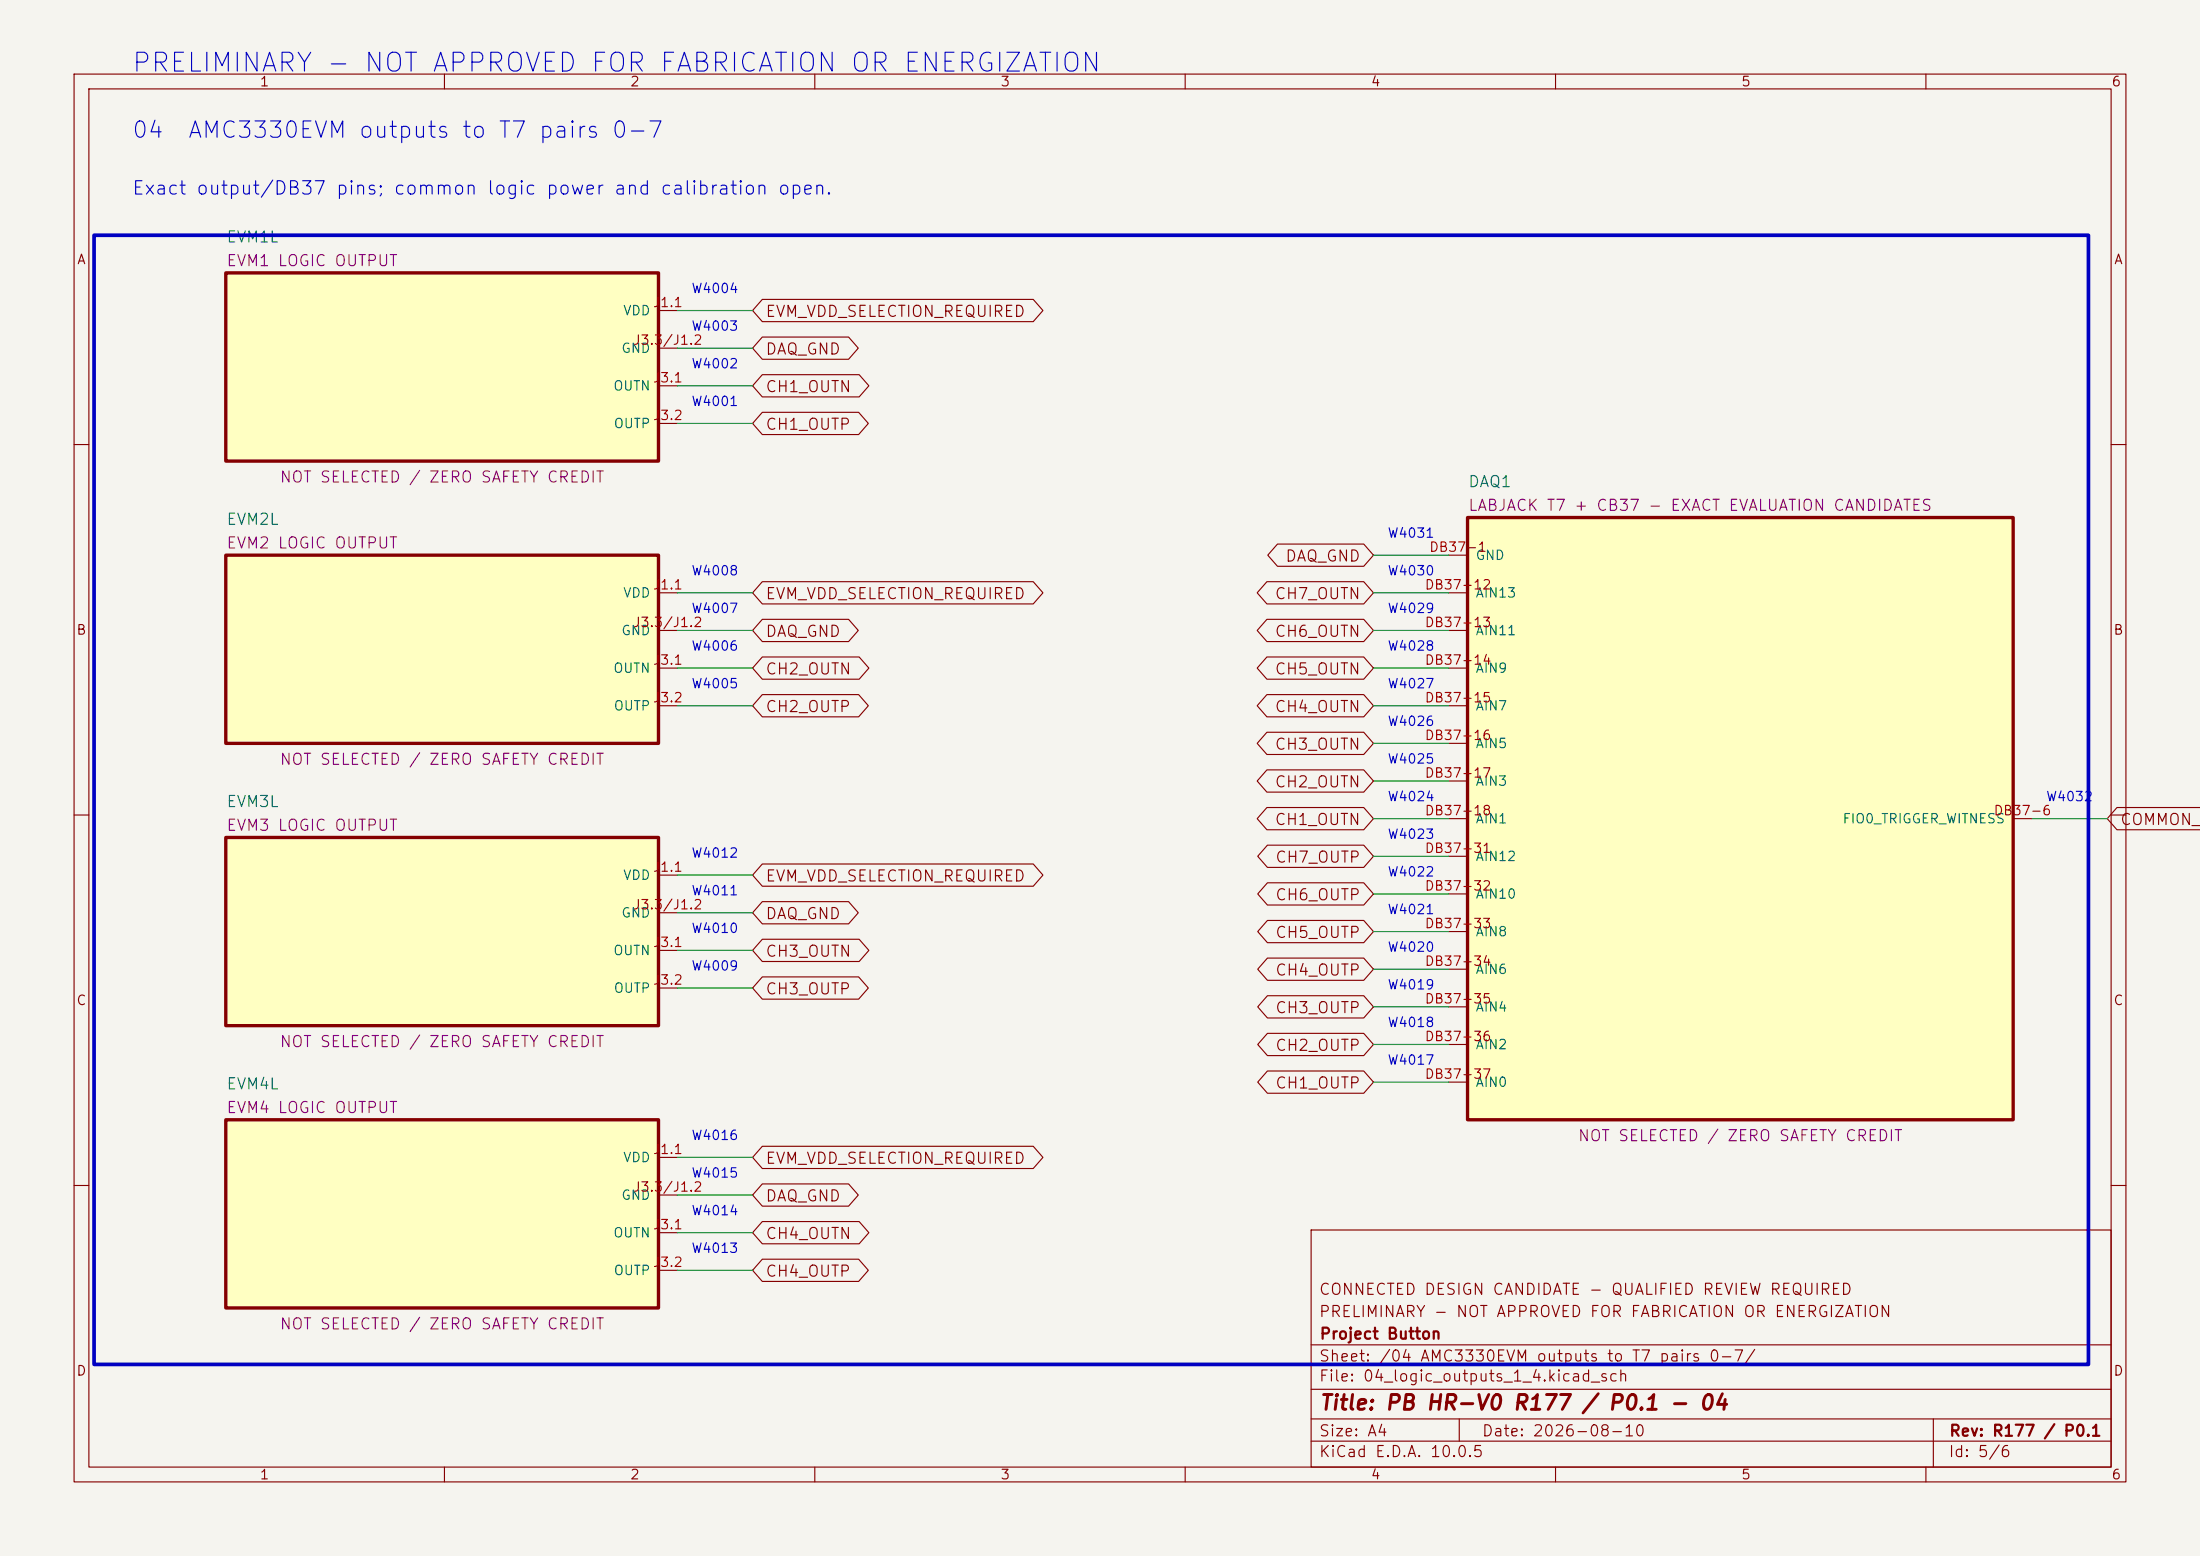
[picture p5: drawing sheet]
(kicad_sch
 (version 20250114) (generator "eeschema") (generator_version "10.0") (paper "A4")
 (title_block (title "PB HR-V0 R177 / P0.1 - 04") (date "2026-08-10") (rev "R177 / P0.1")
  (company "Project Button") (comment 1 "PRELIMINARY - NOT APPROVED FOR FABRICATION OR ENERGIZATION") (comment 2 "CONNECTED DESIGN CANDIDATE - QUALIFIED REVIEW REQUIRED"))
 (lib_symbols (symbol "PBV3:EVM1L"
   (pin_names (offset 1.016)) (exclude_from_sim no) (in_bom yes) (on_board yes)
   (property "Reference" "EVM1L" (at -29.21 -16.70 0) (effects (font (size 1.50 1.50)) (justify left bottom)))
   (property "Value" "EVM1 LOGIC OUTPUT" (at 0.00 0.00 0) (effects (font (size 1.50 1.50)) (hide yes)))
   (property "Footprint" "" (at 0.00 0.00 0) (effects (font (size 1.50 1.50)) (hide yes)))
   (property "Datasheet" "TI SBAU330C / LabJack T7 DB37" (at 0.00 0.00 0) (effects (font (size 1.50 1.50)) (hide yes)))
   (property "Description" "Candidate drives AIN0-AIN1 at DB37-37/18." (at 0.00 0.00 0) (effects (font (size 1.50 1.50)) (hide yes)))
   (property "Status" "NOT SELECTED / ZERO SAFETY CREDIT" (at 0.00 15.70 0) (effects (font (size 1.50 1.50)) (justify bottom)))
   (property "Evidence" "Exact output pins; power source still held." (at 0.00 0.00 0) (effects (font (size 1.50 1.50)) (hide yes)))
   (property "Display" "EVM1 LOGIC OUTPUT" (at -29.21 -13.50 0) (effects (font (size 1.50 1.50)) (justify left bottom)))
   (symbol "EVM1L_0_1"
    (rectangle (start -29.21 -12.70) (end 29.21 12.70) (stroke (width 0.45) (type solid)) (fill (type background))))
   (symbol "EVM1L_1_1" (pin passive line (at 31.75 -7.62 180) (length 2.54) (name "OUTP" (effects (font (size 1.27 1.27)))) (number "J3.2" (effects (font (size 1.27 1.27))))) (pin passive line (at 31.75 -2.54 180) (length 2.54) (name "OUTN" (effects (font (size 1.27 1.27)))) (number "J3.1" (effects (font (size 1.27 1.27))))) (pin passive line (at 31.75 2.54 180) (length 2.54) (name "GND" (effects (font (size 1.27 1.27)))) (number "J3.3/J1.2" (effects (font (size 1.27 1.27))))) (pin passive line (at 31.75 7.62 180) (length 2.54) (name "VDD" (effects (font (size 1.27 1.27)))) (number "J1.1" (effects (font (size 1.27 1.27))))))
   (embedded_fonts no))
(symbol "PBV3:EVM2L"
   (pin_names (offset 1.016)) (exclude_from_sim no) (in_bom yes) (on_board yes)
   (property "Reference" "EVM2L" (at -29.21 -16.70 0) (effects (font (size 1.50 1.50)) (justify left bottom)))
   (property "Value" "EVM2 LOGIC OUTPUT" (at 0.00 0.00 0) (effects (font (size 1.50 1.50)) (hide yes)))
   (property "Footprint" "" (at 0.00 0.00 0) (effects (font (size 1.50 1.50)) (hide yes)))
   (property "Datasheet" "TI SBAU330C / LabJack T7 DB37" (at 0.00 0.00 0) (effects (font (size 1.50 1.50)) (hide yes)))
   (property "Description" "Candidate drives AIN2-AIN3 at DB37-36/17." (at 0.00 0.00 0) (effects (font (size 1.50 1.50)) (hide yes)))
   (property "Status" "NOT SELECTED / ZERO SAFETY CREDIT" (at 0.00 15.70 0) (effects (font (size 1.50 1.50)) (justify bottom)))
   (property "Evidence" "Exact output pins; power source still held." (at 0.00 0.00 0) (effects (font (size 1.50 1.50)) (hide yes)))
   (property "Display" "EVM2 LOGIC OUTPUT" (at -29.21 -13.50 0) (effects (font (size 1.50 1.50)) (justify left bottom)))
   (symbol "EVM2L_0_1"
    (rectangle (start -29.21 -12.70) (end 29.21 12.70) (stroke (width 0.45) (type solid)) (fill (type background))))
   (symbol "EVM2L_1_1" (pin passive line (at 31.75 -7.62 180) (length 2.54) (name "OUTP" (effects (font (size 1.27 1.27)))) (number "J3.2" (effects (font (size 1.27 1.27))))) (pin passive line (at 31.75 -2.54 180) (length 2.54) (name "OUTN" (effects (font (size 1.27 1.27)))) (number "J3.1" (effects (font (size 1.27 1.27))))) (pin passive line (at 31.75 2.54 180) (length 2.54) (name "GND" (effects (font (size 1.27 1.27)))) (number "J3.3/J1.2" (effects (font (size 1.27 1.27))))) (pin passive line (at 31.75 7.62 180) (length 2.54) (name "VDD" (effects (font (size 1.27 1.27)))) (number "J1.1" (effects (font (size 1.27 1.27))))))
   (embedded_fonts no))
(symbol "PBV3:EVM3L"
   (pin_names (offset 1.016)) (exclude_from_sim no) (in_bom yes) (on_board yes)
   (property "Reference" "EVM3L" (at -29.21 -16.70 0) (effects (font (size 1.50 1.50)) (justify left bottom)))
   (property "Value" "EVM3 LOGIC OUTPUT" (at 0.00 0.00 0) (effects (font (size 1.50 1.50)) (hide yes)))
   (property "Footprint" "" (at 0.00 0.00 0) (effects (font (size 1.50 1.50)) (hide yes)))
   (property "Datasheet" "TI SBAU330C / LabJack T7 DB37" (at 0.00 0.00 0) (effects (font (size 1.50 1.50)) (hide yes)))
   (property "Description" "Candidate drives AIN4-AIN5 at DB37-35/16." (at 0.00 0.00 0) (effects (font (size 1.50 1.50)) (hide yes)))
   (property "Status" "NOT SELECTED / ZERO SAFETY CREDIT" (at 0.00 15.70 0) (effects (font (size 1.50 1.50)) (justify bottom)))
   (property "Evidence" "Exact output pins; power source still held." (at 0.00 0.00 0) (effects (font (size 1.50 1.50)) (hide yes)))
   (property "Display" "EVM3 LOGIC OUTPUT" (at -29.21 -13.50 0) (effects (font (size 1.50 1.50)) (justify left bottom)))
   (symbol "EVM3L_0_1"
    (rectangle (start -29.21 -12.70) (end 29.21 12.70) (stroke (width 0.45) (type solid)) (fill (type background))))
   (symbol "EVM3L_1_1" (pin passive line (at 31.75 -7.62 180) (length 2.54) (name "OUTP" (effects (font (size 1.27 1.27)))) (number "J3.2" (effects (font (size 1.27 1.27))))) (pin passive line (at 31.75 -2.54 180) (length 2.54) (name "OUTN" (effects (font (size 1.27 1.27)))) (number "J3.1" (effects (font (size 1.27 1.27))))) (pin passive line (at 31.75 2.54 180) (length 2.54) (name "GND" (effects (font (size 1.27 1.27)))) (number "J3.3/J1.2" (effects (font (size 1.27 1.27))))) (pin passive line (at 31.75 7.62 180) (length 2.54) (name "VDD" (effects (font (size 1.27 1.27)))) (number "J1.1" (effects (font (size 1.27 1.27))))))
   (embedded_fonts no))
(symbol "PBV3:EVM4L"
   (pin_names (offset 1.016)) (exclude_from_sim no) (in_bom yes) (on_board yes)
   (property "Reference" "EVM4L" (at -29.21 -16.70 0) (effects (font (size 1.50 1.50)) (justify left bottom)))
   (property "Value" "EVM4 LOGIC OUTPUT" (at 0.00 0.00 0) (effects (font (size 1.50 1.50)) (hide yes)))
   (property "Footprint" "" (at 0.00 0.00 0) (effects (font (size 1.50 1.50)) (hide yes)))
   (property "Datasheet" "TI SBAU330C / LabJack T7 DB37" (at 0.00 0.00 0) (effects (font (size 1.50 1.50)) (hide yes)))
   (property "Description" "Candidate drives AIN6-AIN7 at DB37-34/15." (at 0.00 0.00 0) (effects (font (size 1.50 1.50)) (hide yes)))
   (property "Status" "NOT SELECTED / ZERO SAFETY CREDIT" (at 0.00 15.70 0) (effects (font (size 1.50 1.50)) (justify bottom)))
   (property "Evidence" "Exact output pins; power source still held." (at 0.00 0.00 0) (effects (font (size 1.50 1.50)) (hide yes)))
   (property "Display" "EVM4 LOGIC OUTPUT" (at -29.21 -13.50 0) (effects (font (size 1.50 1.50)) (justify left bottom)))
   (symbol "EVM4L_0_1"
    (rectangle (start -29.21 -12.70) (end 29.21 12.70) (stroke (width 0.45) (type solid)) (fill (type background))))
   (symbol "EVM4L_1_1" (pin passive line (at 31.75 -7.62 180) (length 2.54) (name "OUTP" (effects (font (size 1.27 1.27)))) (number "J3.2" (effects (font (size 1.27 1.27))))) (pin passive line (at 31.75 -2.54 180) (length 2.54) (name "OUTN" (effects (font (size 1.27 1.27)))) (number "J3.1" (effects (font (size 1.27 1.27))))) (pin passive line (at 31.75 2.54 180) (length 2.54) (name "GND" (effects (font (size 1.27 1.27)))) (number "J3.3/J1.2" (effects (font (size 1.27 1.27))))) (pin passive line (at 31.75 7.62 180) (length 2.54) (name "VDD" (effects (font (size 1.27 1.27)))) (number "J1.1" (effects (font (size 1.27 1.27))))))
   (embedded_fonts no))
(symbol "PBV3:DAQ1"
   (pin_names (offset 1.016)) (exclude_from_sim no) (in_bom yes) (on_board yes)
   (property "Reference" "DAQ1" (at -36.83 -44.64 0) (effects (font (size 1.50 1.50)) (justify left bottom)))
   (property "Value" "LABJACK T7 + CB37 - EXACT EVALUATION CANDIDATES" (at 0.00 0.00 0) (effects (font (size 1.50 1.50)) (hide yes)))
   (property "Footprint" "" (at 0.00 0.00 0) (effects (font (size 1.50 1.50)) (hide yes)))
   (property "Datasheet" "LabJack live T-Series datasheet accessed 2026-08-10" (at 0.00 0.00 0) (effects (font (size 1.50 1.50)) (hide yes)))
   (property "Description" "Seven adjacent differential pairs; eight-address scan includes FIO_STATE. Sequential, not simultaneous." (at 0.00 0.00 0) (effects (font (size 1.50 1.50)) (hide yes)))
   (property "Status" "NOT SELECTED / ZERO SAFETY CREDIT" (at 0.00 43.64 0) (effects (font (size 1.50 1.50)) (justify bottom)))
   (property "Evidence" "AIN0-AIN3 duplicate terminals may not be used simultaneously." (at 0.00 0.00 0) (effects (font (size 1.50 1.50)) (hide yes)))
   (property "Display" "LABJACK T7 + CB37 - EXACT EVALUATION CANDIDATES" (at -36.83 -41.44 0) (effects (font (size 1.50 1.50)) (justify left bottom)))
   (symbol "DAQ1_0_1"
    (rectangle (start -36.83 -40.64) (end 36.83 40.64) (stroke (width 0.45) (type solid)) (fill (type background))))
   (symbol "DAQ1_1_1" (pin passive line (at -39.37 -35.56 0) (length 2.54) (name "AIN0" (effects (font (size 1.27 1.27)))) (number "DB37-37" (effects (font (size 1.27 1.27))))) (pin passive line (at -39.37 -30.48 0) (length 2.54) (name "AIN2" (effects (font (size 1.27 1.27)))) (number "DB37-36" (effects (font (size 1.27 1.27))))) (pin passive line (at -39.37 -25.40 0) (length 2.54) (name "AIN4" (effects (font (size 1.27 1.27)))) (number "DB37-35" (effects (font (size 1.27 1.27))))) (pin passive line (at -39.37 -20.32 0) (length 2.54) (name "AIN6" (effects (font (size 1.27 1.27)))) (number "DB37-34" (effects (font (size 1.27 1.27))))) (pin passive line (at -39.37 -15.24 0) (length 2.54) (name "AIN8" (effects (font (size 1.27 1.27)))) (number "DB37-33" (effects (font (size 1.27 1.27))))) (pin passive line (at -39.37 -10.16 0) (length 2.54) (name "AIN10" (effects (font (size 1.27 1.27)))) (number "DB37-32" (effects (font (size 1.27 1.27))))) (pin passive line (at -39.37 -5.08 0) (length 2.54) (name "AIN12" (effects (font (size 1.27 1.27)))) (number "DB37-31" (effects (font (size 1.27 1.27))))) (pin passive line (at -39.37 0.00 0) (length 2.54) (name "AIN1" (effects (font (size 1.27 1.27)))) (number "DB37-18" (effects (font (size 1.27 1.27))))) (pin passive line (at -39.37 5.08 0) (length 2.54) (name "AIN3" (effects (font (size 1.27 1.27)))) (number "DB37-17" (effects (font (size 1.27 1.27))))) (pin passive line (at -39.37 10.16 0) (length 2.54) (name "AIN5" (effects (font (size 1.27 1.27)))) (number "DB37-16" (effects (font (size 1.27 1.27))))) (pin passive line (at -39.37 15.24 0) (length 2.54) (name "AIN7" (effects (font (size 1.27 1.27)))) (number "DB37-15" (effects (font (size 1.27 1.27))))) (pin passive line (at -39.37 20.32 0) (length 2.54) (name "AIN9" (effects (font (size 1.27 1.27)))) (number "DB37-14" (effects (font (size 1.27 1.27))))) (pin passive line (at -39.37 25.40 0) (length 2.54) (name "AIN11" (effects (font (size 1.27 1.27)))) (number "DB37-13" (effects (font (size 1.27 1.27))))) (pin passive line (at -39.37 30.48 0) (length 2.54) (name "AIN13" (effects (font (size 1.27 1.27)))) (number "DB37-12" (effects (font (size 1.27 1.27))))) (pin passive line (at -39.37 35.56 0) (length 2.54) (name "GND" (effects (font (size 1.27 1.27)))) (number "DB37-1" (effects (font (size 1.27 1.27))))) (pin passive line (at 39.37 0.00 180) (length 2.54) (name "FIO0 TRIGGER WITNESS" (effects (font (size 1.27 1.27)))) (number "DB37-6" (effects (font (size 1.27 1.27))))))
   (embedded_fonts no)))
 (text "PRELIMINARY - NOT APPROVED FOR FABRICATION OR ENERGIZATION" (exclude_from_sim no) (at 17.78 10.16 0) (effects (font (size 2.54 2.54)) (justify left bottom))) (text "04  AMC3330EVM outputs to T7 pairs 0-7" (exclude_from_sim no) (at 17.78 19.05 0) (effects (font (size 2.20 2.20)) (justify left bottom))) (text "Exact output/DB37 pins; common logic power and calibration open." (exclude_from_sim no) (at 17.78 26.67 0) (effects (font (size 1.80 1.80)) (justify left bottom))) (rectangle (start 12.70 31.75) (end 281.94 184.15) (stroke (width 0.50) (type solid)) (fill (type none))) (wire (pts (xy 91.44 57.15) (xy 101.60 57.15)) (stroke (width 0) (type default)))
(global_label "CH1_OUTP" (shape bidirectional) (at 101.60 57.15 0) (fields_autoplaced yes) (effects (font (size 1.50 1.50)) (justify left))
    (property "Intersheetrefs" "${INTERSHEET_REFS}" (at 101.60 59.69 0) (effects (font (size 1.27 1.27)) (hide yes))))
(text "W4001" (exclude_from_sim no) (at 96.52 55.15 0) (effects (font (size 1.27 1.27)) (justify bottom)))
(wire (pts (xy 91.44 52.07) (xy 101.60 52.07)) (stroke (width 0) (type default)))
(global_label "CH1_OUTN" (shape bidirectional) (at 101.60 52.07 0) (fields_autoplaced yes) (effects (font (size 1.50 1.50)) (justify left))
    (property "Intersheetrefs" "${INTERSHEET_REFS}" (at 101.60 54.61 0) (effects (font (size 1.27 1.27)) (hide yes))))
(text "W4002" (exclude_from_sim no) (at 96.52 50.07 0) (effects (font (size 1.27 1.27)) (justify bottom)))
(wire (pts (xy 91.44 46.99) (xy 101.60 46.99)) (stroke (width 0) (type default)))
(global_label "DAQ_GND" (shape bidirectional) (at 101.60 46.99 0) (fields_autoplaced yes) (effects (font (size 1.50 1.50)) (justify left))
    (property "Intersheetrefs" "${INTERSHEET_REFS}" (at 101.60 49.53 0) (effects (font (size 1.27 1.27)) (hide yes))))
(text "W4003" (exclude_from_sim no) (at 96.52 44.99 0) (effects (font (size 1.27 1.27)) (justify bottom)))
(wire (pts (xy 91.44 41.91) (xy 101.60 41.91)) (stroke (width 0) (type default)))
(global_label "EVM_VDD_SELECTION_REQUIRED" (shape bidirectional) (at 101.60 41.91 0) (fields_autoplaced yes) (effects (font (size 1.50 1.50)) (justify left))
    (property "Intersheetrefs" "${INTERSHEET_REFS}" (at 101.60 44.45 0) (effects (font (size 1.27 1.27)) (hide yes))))
(text "W4004" (exclude_from_sim no) (at 96.52 39.91 0) (effects (font (size 1.27 1.27)) (justify bottom))) (wire (pts (xy 91.44 95.25) (xy 101.60 95.25)) (stroke (width 0) (type default)))
(global_label "CH2_OUTP" (shape bidirectional) (at 101.60 95.25 0) (fields_autoplaced yes) (effects (font (size 1.50 1.50)) (justify left))
    (property "Intersheetrefs" "${INTERSHEET_REFS}" (at 101.60 97.79 0) (effects (font (size 1.27 1.27)) (hide yes))))
(text "W4005" (exclude_from_sim no) (at 96.52 93.25 0) (effects (font (size 1.27 1.27)) (justify bottom)))
(wire (pts (xy 91.44 90.17) (xy 101.60 90.17)) (stroke (width 0) (type default)))
(global_label "CH2_OUTN" (shape bidirectional) (at 101.60 90.17 0) (fields_autoplaced yes) (effects (font (size 1.50 1.50)) (justify left))
    (property "Intersheetrefs" "${INTERSHEET_REFS}" (at 101.60 92.71 0) (effects (font (size 1.27 1.27)) (hide yes))))
(text "W4006" (exclude_from_sim no) (at 96.52 88.17 0) (effects (font (size 1.27 1.27)) (justify bottom)))
(wire (pts (xy 91.44 85.09) (xy 101.60 85.09)) (stroke (width 0) (type default)))
(global_label "DAQ_GND" (shape bidirectional) (at 101.60 85.09 0) (fields_autoplaced yes) (effects (font (size 1.50 1.50)) (justify left))
    (property "Intersheetrefs" "${INTERSHEET_REFS}" (at 101.60 87.63 0) (effects (font (size 1.27 1.27)) (hide yes))))
(text "W4007" (exclude_from_sim no) (at 96.52 83.09 0) (effects (font (size 1.27 1.27)) (justify bottom)))
(wire (pts (xy 91.44 80.01) (xy 101.60 80.01)) (stroke (width 0) (type default)))
(global_label "EVM_VDD_SELECTION_REQUIRED" (shape bidirectional) (at 101.60 80.01 0) (fields_autoplaced yes) (effects (font (size 1.50 1.50)) (justify left))
    (property "Intersheetrefs" "${INTERSHEET_REFS}" (at 101.60 82.55 0) (effects (font (size 1.27 1.27)) (hide yes))))
(text "W4008" (exclude_from_sim no) (at 96.52 78.01 0) (effects (font (size 1.27 1.27)) (justify bottom))) (wire (pts (xy 91.44 133.35) (xy 101.60 133.35)) (stroke (width 0) (type default)))
(global_label "CH3_OUTP" (shape bidirectional) (at 101.60 133.35 0) (fields_autoplaced yes) (effects (font (size 1.50 1.50)) (justify left))
    (property "Intersheetrefs" "${INTERSHEET_REFS}" (at 101.60 135.89 0) (effects (font (size 1.27 1.27)) (hide yes))))
(text "W4009" (exclude_from_sim no) (at 96.52 131.35 0) (effects (font (size 1.27 1.27)) (justify bottom)))
(wire (pts (xy 91.44 128.27) (xy 101.60 128.27)) (stroke (width 0) (type default)))
(global_label "CH3_OUTN" (shape bidirectional) (at 101.60 128.27 0) (fields_autoplaced yes) (effects (font (size 1.50 1.50)) (justify left))
    (property "Intersheetrefs" "${INTERSHEET_REFS}" (at 101.60 130.81 0) (effects (font (size 1.27 1.27)) (hide yes))))
(text "W4010" (exclude_from_sim no) (at 96.52 126.27 0) (effects (font (size 1.27 1.27)) (justify bottom)))
(wire (pts (xy 91.44 123.19) (xy 101.60 123.19)) (stroke (width 0) (type default)))
(global_label "DAQ_GND" (shape bidirectional) (at 101.60 123.19 0) (fields_autoplaced yes) (effects (font (size 1.50 1.50)) (justify left))
    (property "Intersheetrefs" "${INTERSHEET_REFS}" (at 101.60 125.73 0) (effects (font (size 1.27 1.27)) (hide yes))))
(text "W4011" (exclude_from_sim no) (at 96.52 121.19 0) (effects (font (size 1.27 1.27)) (justify bottom)))
(wire (pts (xy 91.44 118.11) (xy 101.60 118.11)) (stroke (width 0) (type default)))
(global_label "EVM_VDD_SELECTION_REQUIRED" (shape bidirectional) (at 101.60 118.11 0) (fields_autoplaced yes) (effects (font (size 1.50 1.50)) (justify left))
    (property "Intersheetrefs" "${INTERSHEET_REFS}" (at 101.60 120.65 0) (effects (font (size 1.27 1.27)) (hide yes))))
(text "W4012" (exclude_from_sim no) (at 96.52 116.11 0) (effects (font (size 1.27 1.27)) (justify bottom))) (wire (pts (xy 91.44 171.45) (xy 101.60 171.45)) (stroke (width 0) (type default)))
(global_label "CH4_OUTP" (shape bidirectional) (at 101.60 171.45 0) (fields_autoplaced yes) (effects (font (size 1.50 1.50)) (justify left))
    (property "Intersheetrefs" "${INTERSHEET_REFS}" (at 101.60 173.99 0) (effects (font (size 1.27 1.27)) (hide yes))))
(text "W4013" (exclude_from_sim no) (at 96.52 169.45 0) (effects (font (size 1.27 1.27)) (justify bottom)))
(wire (pts (xy 91.44 166.37) (xy 101.60 166.37)) (stroke (width 0) (type default)))
(global_label "CH4_OUTN" (shape bidirectional) (at 101.60 166.37 0) (fields_autoplaced yes) (effects (font (size 1.50 1.50)) (justify left))
    (property "Intersheetrefs" "${INTERSHEET_REFS}" (at 101.60 168.91 0) (effects (font (size 1.27 1.27)) (hide yes))))
(text "W4014" (exclude_from_sim no) (at 96.52 164.37 0) (effects (font (size 1.27 1.27)) (justify bottom)))
(wire (pts (xy 91.44 161.29) (xy 101.60 161.29)) (stroke (width 0) (type default)))
(global_label "DAQ_GND" (shape bidirectional) (at 101.60 161.29 0) (fields_autoplaced yes) (effects (font (size 1.50 1.50)) (justify left))
    (property "Intersheetrefs" "${INTERSHEET_REFS}" (at 101.60 163.83 0) (effects (font (size 1.27 1.27)) (hide yes))))
(text "W4015" (exclude_from_sim no) (at 96.52 159.29 0) (effects (font (size 1.27 1.27)) (justify bottom)))
(wire (pts (xy 91.44 156.21) (xy 101.60 156.21)) (stroke (width 0) (type default)))
(global_label "EVM_VDD_SELECTION_REQUIRED" (shape bidirectional) (at 101.60 156.21 0) (fields_autoplaced yes) (effects (font (size 1.50 1.50)) (justify left))
    (property "Intersheetrefs" "${INTERSHEET_REFS}" (at 101.60 158.75 0) (effects (font (size 1.27 1.27)) (hide yes))))
(text "W4016" (exclude_from_sim no) (at 96.52 154.21 0) (effects (font (size 1.27 1.27)) (justify bottom))) (wire (pts (xy 195.58 146.05) (xy 185.42 146.05)) (stroke (width 0) (type default)))
(global_label "CH1_OUTP" (shape bidirectional) (at 185.42 146.05 180) (fields_autoplaced yes) (effects (font (size 1.50 1.50)) (justify right))
    (property "Intersheetrefs" "${INTERSHEET_REFS}" (at 185.42 148.59 0) (effects (font (size 1.27 1.27)) (hide yes))))
(text "W4017" (exclude_from_sim no) (at 190.50 144.05 0) (effects (font (size 1.27 1.27)) (justify bottom)))
(wire (pts (xy 195.58 140.97) (xy 185.42 140.97)) (stroke (width 0) (type default)))
(global_label "CH2_OUTP" (shape bidirectional) (at 185.42 140.97 180) (fields_autoplaced yes) (effects (font (size 1.50 1.50)) (justify right))
    (property "Intersheetrefs" "${INTERSHEET_REFS}" (at 185.42 143.51 0) (effects (font (size 1.27 1.27)) (hide yes))))
(text "W4018" (exclude_from_sim no) (at 190.50 138.97 0) (effects (font (size 1.27 1.27)) (justify bottom)))
(wire (pts (xy 195.58 135.89) (xy 185.42 135.89)) (stroke (width 0) (type default)))
(global_label "CH3_OUTP" (shape bidirectional) (at 185.42 135.89 180) (fields_autoplaced yes) (effects (font (size 1.50 1.50)) (justify right))
    (property "Intersheetrefs" "${INTERSHEET_REFS}" (at 185.42 138.43 0) (effects (font (size 1.27 1.27)) (hide yes))))
(text "W4019" (exclude_from_sim no) (at 190.50 133.89 0) (effects (font (size 1.27 1.27)) (justify bottom)))
(wire (pts (xy 195.58 130.81) (xy 185.42 130.81)) (stroke (width 0) (type default)))
(global_label "CH4_OUTP" (shape bidirectional) (at 185.42 130.81 180) (fields_autoplaced yes) (effects (font (size 1.50 1.50)) (justify right))
    (property "Intersheetrefs" "${INTERSHEET_REFS}" (at 185.42 133.35 0) (effects (font (size 1.27 1.27)) (hide yes))))
(text "W4020" (exclude_from_sim no) (at 190.50 128.81 0) (effects (font (size 1.27 1.27)) (justify bottom)))
(wire (pts (xy 195.58 125.73) (xy 185.42 125.73)) (stroke (width 0) (type default)))
(global_label "CH5_OUTP" (shape bidirectional) (at 185.42 125.73 180) (fields_autoplaced yes) (effects (font (size 1.50 1.50)) (justify right))
    (property "Intersheetrefs" "${INTERSHEET_REFS}" (at 185.42 128.27 0) (effects (font (size 1.27 1.27)) (hide yes))))
(text "W4021" (exclude_from_sim no) (at 190.50 123.73 0) (effects (font (size 1.27 1.27)) (justify bottom)))
(wire (pts (xy 195.58 120.65) (xy 185.42 120.65)) (stroke (width 0) (type default)))
(global_label "CH6_OUTP" (shape bidirectional) (at 185.42 120.65 180) (fields_autoplaced yes) (effects (font (size 1.50 1.50)) (justify right))
    (property "Intersheetrefs" "${INTERSHEET_REFS}" (at 185.42 123.19 0) (effects (font (size 1.27 1.27)) (hide yes))))
(text "W4022" (exclude_from_sim no) (at 190.50 118.65 0) (effects (font (size 1.27 1.27)) (justify bottom)))
(wire (pts (xy 195.58 115.57) (xy 185.42 115.57)) (stroke (width 0) (type default)))
(global_label "CH7_OUTP" (shape bidirectional) (at 185.42 115.57 180) (fields_autoplaced yes) (effects (font (size 1.50 1.50)) (justify right))
    (property "Intersheetrefs" "${INTERSHEET_REFS}" (at 185.42 118.11 0) (effects (font (size 1.27 1.27)) (hide yes))))
(text "W4023" (exclude_from_sim no) (at 190.50 113.57 0) (effects (font (size 1.27 1.27)) (justify bottom)))
(wire (pts (xy 195.58 110.49) (xy 185.42 110.49)) (stroke (width 0) (type default)))
(global_label "CH1_OUTN" (shape bidirectional) (at 185.42 110.49 180) (fields_autoplaced yes) (effects (font (size 1.50 1.50)) (justify right))
    (property "Intersheetrefs" "${INTERSHEET_REFS}" (at 185.42 113.03 0) (effects (font (size 1.27 1.27)) (hide yes))))
(text "W4024" (exclude_from_sim no) (at 190.50 108.49 0) (effects (font (size 1.27 1.27)) (justify bottom)))
(wire (pts (xy 195.58 105.41) (xy 185.42 105.41)) (stroke (width 0) (type default)))
(global_label "CH2_OUTN" (shape bidirectional) (at 185.42 105.41 180) (fields_autoplaced yes) (effects (font (size 1.50 1.50)) (justify right))
    (property "Intersheetrefs" "${INTERSHEET_REFS}" (at 185.42 107.95 0) (effects (font (size 1.27 1.27)) (hide yes))))
(text "W4025" (exclude_from_sim no) (at 190.50 103.41 0) (effects (font (size 1.27 1.27)) (justify bottom)))
(wire (pts (xy 195.58 100.33) (xy 185.42 100.33)) (stroke (width 0) (type default)))
(global_label "CH3_OUTN" (shape bidirectional) (at 185.42 100.33 180) (fields_autoplaced yes) (effects (font (size 1.50 1.50)) (justify right))
    (property "Intersheetrefs" "${INTERSHEET_REFS}" (at 185.42 102.87 0) (effects (font (size 1.27 1.27)) (hide yes))))
(text "W4026" (exclude_from_sim no) (at 190.50 98.33 0) (effects (font (size 1.27 1.27)) (justify bottom)))
(wire (pts (xy 195.58 95.25) (xy 185.42 95.25)) (stroke (width 0) (type default)))
(global_label "CH4_OUTN" (shape bidirectional) (at 185.42 95.25 180) (fields_autoplaced yes) (effects (font (size 1.50 1.50)) (justify right))
    (property "Intersheetrefs" "${INTERSHEET_REFS}" (at 185.42 97.79 0) (effects (font (size 1.27 1.27)) (hide yes))))
(text "W4027" (exclude_from_sim no) (at 190.50 93.25 0) (effects (font (size 1.27 1.27)) (justify bottom)))
(wire (pts (xy 195.58 90.17) (xy 185.42 90.17)) (stroke (width 0) (type default)))
(global_label "CH5_OUTN" (shape bidirectional) (at 185.42 90.17 180) (fields_autoplaced yes) (effects (font (size 1.50 1.50)) (justify right))
    (property "Intersheetrefs" "${INTERSHEET_REFS}" (at 185.42 92.71 0) (effects (font (size 1.27 1.27)) (hide yes))))
(text "W4028" (exclude_from_sim no) (at 190.50 88.17 0) (effects (font (size 1.27 1.27)) (justify bottom)))
(wire (pts (xy 195.58 85.09) (xy 185.42 85.09)) (stroke (width 0) (type default)))
(global_label "CH6_OUTN" (shape bidirectional) (at 185.42 85.09 180) (fields_autoplaced yes) (effects (font (size 1.50 1.50)) (justify right))
    (property "Intersheetrefs" "${INTERSHEET_REFS}" (at 185.42 87.63 0) (effects (font (size 1.27 1.27)) (hide yes))))
(text "W4029" (exclude_from_sim no) (at 190.50 83.09 0) (effects (font (size 1.27 1.27)) (justify bottom)))
(wire (pts (xy 195.58 80.01) (xy 185.42 80.01)) (stroke (width 0) (type default)))
(global_label "CH7_OUTN" (shape bidirectional) (at 185.42 80.01 180) (fields_autoplaced yes) (effects (font (size 1.50 1.50)) (justify right))
    (property "Intersheetrefs" "${INTERSHEET_REFS}" (at 185.42 82.55 0) (effects (font (size 1.27 1.27)) (hide yes))))
(text "W4030" (exclude_from_sim no) (at 190.50 78.01 0) (effects (font (size 1.27 1.27)) (justify bottom)))
(wire (pts (xy 195.58 74.93) (xy 185.42 74.93)) (stroke (width 0) (type default)))
(global_label "DAQ_GND" (shape bidirectional) (at 185.42 74.93 180) (fields_autoplaced yes) (effects (font (size 1.50 1.50)) (justify right))
    (property "Intersheetrefs" "${INTERSHEET_REFS}" (at 185.42 77.47 0) (effects (font (size 1.27 1.27)) (hide yes))))
(text "W4031" (exclude_from_sim no) (at 190.50 72.93 0) (effects (font (size 1.27 1.27)) (justify bottom)))
(wire (pts (xy 274.32 110.49) (xy 284.48 110.49)) (stroke (width 0) (type default)))
(global_label "COMMON_TRIGGER_LOGIC_HELD" (shape bidirectional) (at 284.48 110.49 0) (fields_autoplaced yes) (effects (font (size 1.50 1.50)) (justify left))
    (property "Intersheetrefs" "${INTERSHEET_REFS}" (at 284.48 113.03 0) (effects (font (size 1.27 1.27)) (hide yes))))
(text "W4032" (exclude_from_sim no) (at 279.40 108.49 0) (effects (font (size 1.27 1.27)) (justify bottom)))
 (symbol
   (lib_id "PBV3:EVM1L") (at 59.69 49.53 0) (unit 1) (exclude_from_sim no) (in_bom yes) (on_board yes) (dnp no)
   (property "Reference" "EVM1L" (at 30.48 32.83 0) (effects (font (size 1.50 1.50)) (justify left bottom)))
   (property "Value" "EVM1 LOGIC OUTPUT" (at 59.69 49.53 0) (effects (font (size 1.50 1.50)) (hide yes)))
   (property "Footprint" "" (at 59.69 49.53 0) (effects (font (size 1.50 1.50)) (hide yes)))
   (property "Datasheet" "TI SBAU330C / LabJack T7 DB37" (at 59.69 49.53 0) (effects (font (size 1.50 1.50)) (hide yes)))
   (property "Description" "Candidate drives AIN0-AIN1 at DB37-37/18." (at 59.69 49.53 0) (effects (font (size 1.50 1.50)) (hide yes)))
   (property "Status" "NOT SELECTED / ZERO SAFETY CREDIT" (at 59.69 65.23 0) (effects (font (size 1.50 1.50)) (justify bottom)))
   (property "Evidence" "Exact output pins; power source still held." (at 59.69 49.53 0) (effects (font (size 1.50 1.50)) (hide yes)))
   (property "Display" "EVM1 LOGIC OUTPUT" (at 30.48 36.03 0) (effects (font (size 1.50 1.50)) (justify left bottom))) (pin "J3.2") (pin "J3.1") (pin "J3.3/J1.2") (pin "J1.1"))
(symbol
   (lib_id "PBV3:EVM2L") (at 59.69 87.63 0) (unit 1) (exclude_from_sim no) (in_bom yes) (on_board yes) (dnp no)
   (property "Reference" "EVM2L" (at 30.48 70.93 0) (effects (font (size 1.50 1.50)) (justify left bottom)))
   (property "Value" "EVM2 LOGIC OUTPUT" (at 59.69 87.63 0) (effects (font (size 1.50 1.50)) (hide yes)))
   (property "Footprint" "" (at 59.69 87.63 0) (effects (font (size 1.50 1.50)) (hide yes)))
   (property "Datasheet" "TI SBAU330C / LabJack T7 DB37" (at 59.69 87.63 0) (effects (font (size 1.50 1.50)) (hide yes)))
   (property "Description" "Candidate drives AIN2-AIN3 at DB37-36/17." (at 59.69 87.63 0) (effects (font (size 1.50 1.50)) (hide yes)))
   (property "Status" "NOT SELECTED / ZERO SAFETY CREDIT" (at 59.69 103.33 0) (effects (font (size 1.50 1.50)) (justify bottom)))
   (property "Evidence" "Exact output pins; power source still held." (at 59.69 87.63 0) (effects (font (size 1.50 1.50)) (hide yes)))
   (property "Display" "EVM2 LOGIC OUTPUT" (at 30.48 74.13 0) (effects (font (size 1.50 1.50)) (justify left bottom))) (pin "J3.2") (pin "J3.1") (pin "J3.3/J1.2") (pin "J1.1"))
(symbol
   (lib_id "PBV3:EVM3L") (at 59.69 125.73 0) (unit 1) (exclude_from_sim no) (in_bom yes) (on_board yes) (dnp no)
   (property "Reference" "EVM3L" (at 30.48 109.03 0) (effects (font (size 1.50 1.50)) (justify left bottom)))
   (property "Value" "EVM3 LOGIC OUTPUT" (at 59.69 125.73 0) (effects (font (size 1.50 1.50)) (hide yes)))
   (property "Footprint" "" (at 59.69 125.73 0) (effects (font (size 1.50 1.50)) (hide yes)))
   (property "Datasheet" "TI SBAU330C / LabJack T7 DB37" (at 59.69 125.73 0) (effects (font (size 1.50 1.50)) (hide yes)))
   (property "Description" "Candidate drives AIN4-AIN5 at DB37-35/16." (at 59.69 125.73 0) (effects (font (size 1.50 1.50)) (hide yes)))
   (property "Status" "NOT SELECTED / ZERO SAFETY CREDIT" (at 59.69 141.43 0) (effects (font (size 1.50 1.50)) (justify bottom)))
   (property "Evidence" "Exact output pins; power source still held." (at 59.69 125.73 0) (effects (font (size 1.50 1.50)) (hide yes)))
   (property "Display" "EVM3 LOGIC OUTPUT" (at 30.48 112.23 0) (effects (font (size 1.50 1.50)) (justify left bottom))) (pin "J3.2") (pin "J3.1") (pin "J3.3/J1.2") (pin "J1.1"))
(symbol
   (lib_id "PBV3:EVM4L") (at 59.69 163.83 0) (unit 1) (exclude_from_sim no) (in_bom yes) (on_board yes) (dnp no)
   (property "Reference" "EVM4L" (at 30.48 147.13 0) (effects (font (size 1.50 1.50)) (justify left bottom)))
   (property "Value" "EVM4 LOGIC OUTPUT" (at 59.69 163.83 0) (effects (font (size 1.50 1.50)) (hide yes)))
   (property "Footprint" "" (at 59.69 163.83 0) (effects (font (size 1.50 1.50)) (hide yes)))
   (property "Datasheet" "TI SBAU330C / LabJack T7 DB37" (at 59.69 163.83 0) (effects (font (size 1.50 1.50)) (hide yes)))
   (property "Description" "Candidate drives AIN6-AIN7 at DB37-34/15." (at 59.69 163.83 0) (effects (font (size 1.50 1.50)) (hide yes)))
   (property "Status" "NOT SELECTED / ZERO SAFETY CREDIT" (at 59.69 179.53 0) (effects (font (size 1.50 1.50)) (justify bottom)))
   (property "Evidence" "Exact output pins; power source still held." (at 59.69 163.83 0) (effects (font (size 1.50 1.50)) (hide yes)))
   (property "Display" "EVM4 LOGIC OUTPUT" (at 30.48 150.33 0) (effects (font (size 1.50 1.50)) (justify left bottom))) (pin "J3.2") (pin "J3.1") (pin "J3.3/J1.2") (pin "J1.1"))
(symbol
   (lib_id "PBV3:DAQ1") (at 234.95 110.49 0) (unit 1) (exclude_from_sim no) (in_bom yes) (on_board yes) (dnp no)
   (property "Reference" "DAQ1" (at 198.12 65.85 0) (effects (font (size 1.50 1.50)) (justify left bottom)))
   (property "Value" "LABJACK T7 + CB37 - EXACT EVALUATION CANDIDATES" (at 234.95 110.49 0) (effects (font (size 1.50 1.50)) (hide yes)))
   (property "Footprint" "" (at 234.95 110.49 0) (effects (font (size 1.50 1.50)) (hide yes)))
   (property "Datasheet" "LabJack live T-Series datasheet accessed 2026-08-10" (at 234.95 110.49 0) (effects (font (size 1.50 1.50)) (hide yes)))
   (property "Description" "Seven adjacent differential pairs; eight-address scan includes FIO_STATE. Sequential, not simultaneous." (at 234.95 110.49 0) (effects (font (size 1.50 1.50)) (hide yes)))
   (property "Status" "NOT SELECTED / ZERO SAFETY CREDIT" (at 234.95 154.13 0) (effects (font (size 1.50 1.50)) (justify bottom)))
   (property "Evidence" "AIN0-AIN3 duplicate terminals may not be used simultaneously." (at 234.95 110.49 0) (effects (font (size 1.50 1.50)) (hide yes)))
   (property "Display" "LABJACK T7 + CB37 - EXACT EVALUATION CANDIDATES" (at 198.12 69.05 0) (effects (font (size 1.50 1.50)) (justify left bottom))) (pin "DB37-37") (pin "DB37-36") (pin "DB37-35") (pin "DB37-34") (pin "DB37-33") (pin "DB37-32") (pin "DB37-31") (pin "DB37-18") (pin "DB37-17") (pin "DB37-16") (pin "DB37-15") (pin "DB37-14") (pin "DB37-13") (pin "DB37-12") (pin "DB37-6") (pin "DB37-1"))
 (embedded_fonts no))
